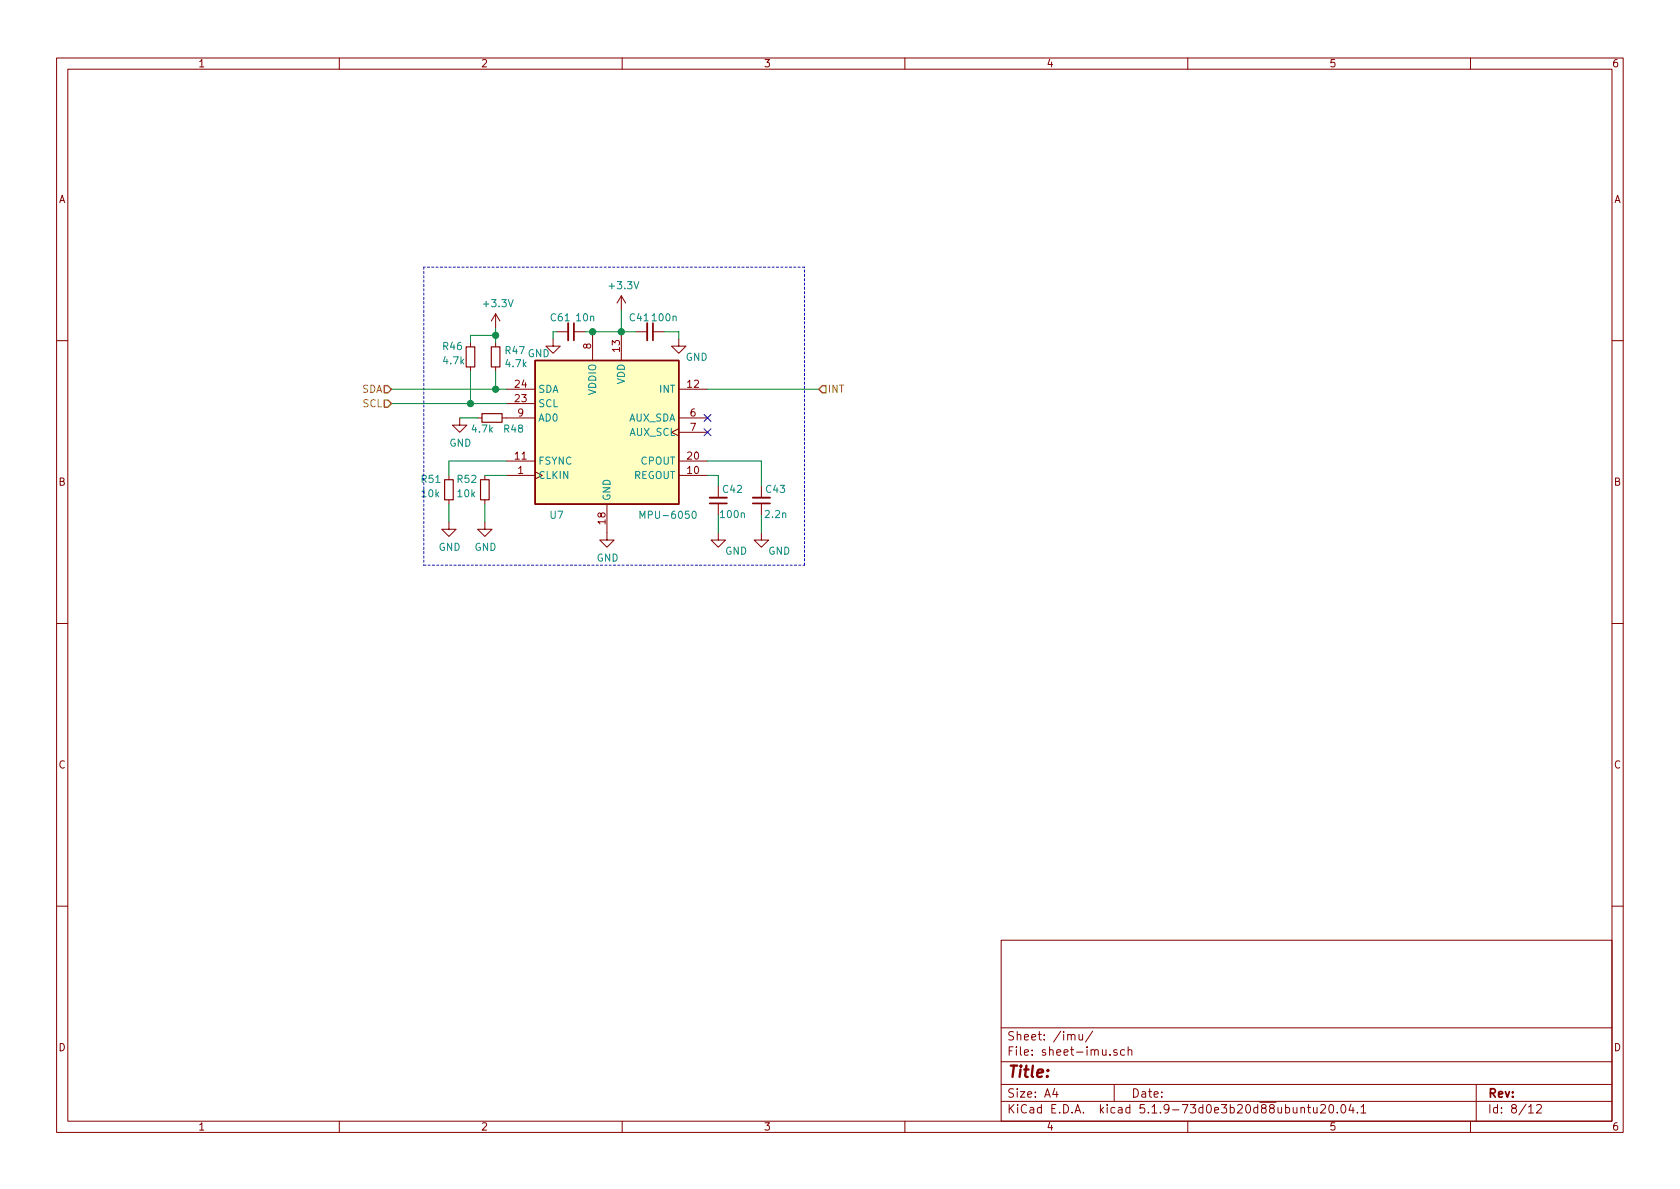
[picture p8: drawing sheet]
EESchema Schematic File Version 4
EELAYER 30 0
EELAYER END
$Descr A4 11693 8268
encoding utf-8
Sheet 8 12
Title ""
Date ""
Rev ""
Comp ""
Comment1 ""
Comment2 ""
Comment3 ""
Comment4 ""
$EndDescr
$Comp
L Sensor_Motion:MPU-6050 U7
U 1 1
P 4225 3000
F 0 "U7" H 3875 2425 50  0000 C CNN
F 1 "MPU-6050" H 4650 2425 50  0000 C CNN
F 2 "Sensor_Motion:InvenSense_QFN-24_4x4mm_P0.5mm" H 4225 2200 50  0001 C CNN
F 3 "https://store.invensense.com/datasheets/invensense/MPU-6050_DataSheet_V3%204.pdf" H 4225 2850 50  0001 C CNN
	1    4225 3000
	1    0    0    -1  
$EndComp
Text HLabel 2725 2700 0    50   Input ~ 0
SDA
Text HLabel 2725 2800 0    50   Input ~ 0
SCL
$Comp
L power:GND #PWR078
U 1 1
P 3200 2900
F 0 "#PWR078" H 3200 2650 50  0001 C CNN
F 1 "GND" H 3205 2727 50  0000 C CNN
F 2 "" H 3200 2900 50  0001 C CNN
F 3 "" H 3200 2900 50  0001 C CNN
	1    3200 2900
	1    0    0    -1  
$EndComp
Wire Wire Line
	2725 2700 3450 2700
$Comp
L power:GND #PWR081
U 1 1
P 4225 3700
F 0 "#PWR081" H 4225 3450 50  0001 C CNN
F 1 "GND" H 4230 3527 50  0000 C CNN
F 2 "" H 4225 3700 50  0001 C CNN
F 3 "" H 4225 3700 50  0001 C CNN
	1    4225 3700
	1    0    0    -1  
$EndComp
Text HLabel 5700 2700 2    50   Input ~ 0
INT
$Comp
L power:+3.3V #PWR076
U 1 1
P 4325 2150
F 0 "#PWR076" H 4325 2000 50  0001 C CNN
F 1 "+3.3V" H 4340 2323 50  0000 C CNN
F 2 "" H 4325 2150 50  0001 C CNN
F 3 "" H 4325 2150 50  0001 C CNN
	1    4325 2150
	1    0    0    -1  
$EndComp
Wire Wire Line
	4325 2300 4325 2150
Connection ~ 4325 2300
$Comp
L power:GND #PWR077
U 1 1
P 4725 2350
F 0 "#PWR077" H 4725 2100 50  0001 C CNN
F 1 "GND" H 4850 2225 50  0000 C CNN
F 2 "" H 4725 2350 50  0001 C CNN
F 3 "" H 4725 2350 50  0001 C CNN
	1    4725 2350
	1    0    0    -1  
$EndComp
$Comp
L Device:C_Small C41
U 1 1
P 4525 2300
F 0 "C41" V 4425 2225 50  0000 C CNN
F 1 "100n" V 4425 2400 50  0000 C CNN
F 2 "Capacitor_SMD:C_0402_1005Metric" H 4525 2300 50  0001 C CNN
F 3 "~" H 4525 2300 50  0001 C CNN
	1    4525 2300
	0    1    1    0   
$EndComp
Wire Wire Line
	4425 2300 4325 2300
Wire Wire Line
	4725 2350 4725 2300
Wire Wire Line
	4725 2300 4625 2300
$Comp
L power:GND #PWR082
U 1 1
P 5000 3700
F 0 "#PWR082" H 5000 3450 50  0001 C CNN
F 1 "GND" H 5125 3575 50  0000 C CNN
F 2 "" H 5000 3700 50  0001 C CNN
F 3 "" H 5000 3700 50  0001 C CNN
	1    5000 3700
	1    0    0    -1  
$EndComp
$Comp
L Device:C_Small C42
U 1 1
P 5000 3475
F 0 "C42" H 4900 3400 50  0000 C CNN
F 1 "100n" H 4900 3575 50  0000 C CNN
F 2 "Capacitor_SMD:C_0402_1005Metric" H 5000 3475 50  0001 C CNN
F 3 "~" H 5000 3475 50  0001 C CNN
	1    5000 3475
	-1   0    0    1   
$EndComp
Wire Wire Line
	5000 3575 5000 3700
Wire Wire Line
	5000 3375 5000 3300
Wire Wire Line
	5000 3300 4925 3300
$Comp
L Device:C_Small C43
U 1 1
P 5300 3475
F 0 "C43" H 5200 3400 50  0000 C CNN
F 1 "2.2n" H 5200 3575 50  0000 C CNN
F 2 "Capacitor_SMD:C_0402_1005Metric" H 5300 3475 50  0001 C CNN
F 3 "~" H 5300 3475 50  0001 C CNN
	1    5300 3475
	-1   0    0    1   
$EndComp
Wire Wire Line
	5300 3375 5300 3200
Wire Wire Line
	5300 3200 4925 3200
$Comp
L power:GND #PWR083
U 1 1
P 5300 3700
F 0 "#PWR083" H 5300 3450 50  0001 C CNN
F 1 "GND" H 5425 3575 50  0000 C CNN
F 2 "" H 5300 3700 50  0001 C CNN
F 3 "" H 5300 3700 50  0001 C CNN
	1    5300 3700
	1    0    0    -1  
$EndComp
Wire Wire Line
	5300 3700 5300 3575
$Comp
L power:GND #PWR079
U 1 1
P 3125 3625
F 0 "#PWR079" H 3125 3375 50  0001 C CNN
F 1 "GND" H 3130 3452 50  0000 C CNN
F 2 "" H 3125 3625 50  0001 C CNN
F 3 "" H 3125 3625 50  0001 C CNN
	1    3125 3625
	1    0    0    -1  
$EndComp
Wire Wire Line
	3125 3200 3525 3200
$Comp
L power:GND #PWR080
U 1 1
P 3375 3625
F 0 "#PWR080" H 3375 3375 50  0001 C CNN
F 1 "GND" H 3380 3452 50  0000 C CNN
F 2 "" H 3375 3625 50  0001 C CNN
F 3 "" H 3375 3625 50  0001 C CNN
	1    3375 3625
	1    0    0    -1  
$EndComp
Wire Wire Line
	3375 3300 3525 3300
NoConn ~ 4925 2900
NoConn ~ 4925 3000
Wire Wire Line
	4925 2700 5700 2700
Wire Notes Line
	2950 3925 5600 3925
Wire Notes Line
	5600 3925 5600 1850
Wire Notes Line
	5600 1850 2950 1850
Wire Notes Line
	2950 1850 2950 3925
$Comp
L power:+3.3V #PWR0109
U 1 1
P 3450 2275
F 0 "#PWR0109" H 3450 2125 50  0001 C CNN
F 1 "+3.3V" H 3465 2448 50  0000 C CNN
F 2 "" H 3450 2275 50  0001 C CNN
F 3 "" H 3450 2275 50  0001 C CNN
	1    3450 2275
	1    0    0    -1  
$EndComp
Connection ~ 3450 2700
Wire Wire Line
	3450 2700 3525 2700
Wire Wire Line
	2725 2800 3275 2800
Wire Wire Line
	3450 2575 3450 2700
$Comp
L Device:R_Small R47
U 1 1
P 3450 2475
F 0 "R47" H 3509 2521 50  0000 L CNN
F 1 "4.7k" H 3509 2430 50  0000 L CNN
F 2 "Resistor_SMD:R_0402_1005Metric" H 3450 2475 50  0001 C CNN
F 3 "~" H 3450 2475 50  0001 C CNN
	1    3450 2475
	1    0    0    -1  
$EndComp
Wire Wire Line
	3450 2375 3450 2325
$Comp
L Device:R_Small R46
U 1 1
P 3275 2475
F 0 "R46" H 3075 2550 50  0000 L CNN
F 1 "4.7k" H 3075 2450 50  0000 L CNN
F 2 "Resistor_SMD:R_0402_1005Metric" H 3275 2475 50  0001 C CNN
F 3 "~" H 3275 2475 50  0001 C CNN
	1    3275 2475
	1    0    0    -1  
$EndComp
Wire Wire Line
	3275 2800 3275 2575
Connection ~ 3275 2800
Wire Wire Line
	3275 2800 3525 2800
Wire Wire Line
	3275 2375 3275 2325
Wire Wire Line
	3275 2325 3450 2325
Connection ~ 3450 2325
Wire Wire Line
	3450 2325 3450 2275
$Comp
L power:GND #PWR0110
U 1 1
P 3850 2350
F 0 "#PWR0110" H 3850 2100 50  0001 C CNN
F 1 "GND" H 3750 2250 50  0000 C CNN
F 2 "" H 3850 2350 50  0001 C CNN
F 3 "" H 3850 2350 50  0001 C CNN
	1    3850 2350
	1    0    0    -1  
$EndComp
$Comp
L Device:C_Small C61
U 1 1
P 3975 2300
F 0 "C61" V 3875 2225 50  0000 C CNN
F 1 "10n" V 3875 2400 50  0000 C CNN
F 2 "Capacitor_SMD:C_0402_1005Metric" H 3975 2300 50  0001 C CNN
F 3 "~" H 3975 2300 50  0001 C CNN
	1    3975 2300
	0    1    1    0   
$EndComp
Wire Wire Line
	4075 2300 4125 2300
Wire Wire Line
	3875 2300 3850 2300
Wire Wire Line
	3850 2300 3850 2350
Wire Wire Line
	4125 2300 4325 2300
Connection ~ 4125 2300
$Comp
L Device:R_Small R48
U 1 1
P 3425 2900
F 0 "R48" V 3500 2975 50  0000 L CNN
F 1 "4.7k" V 3500 2750 50  0000 L CNN
F 2 "Resistor_SMD:R_0402_1005Metric" H 3425 2900 50  0001 C CNN
F 3 "~" H 3425 2900 50  0001 C CNN
	1    3425 2900
	0    1    1    0   
$EndComp
Wire Wire Line
	3325 2900 3200 2900
$Comp
L Device:R_Small R51
U 1 1
P 3125 3400
F 0 "R51" H 2925 3475 50  0000 L CNN
F 1 "10k" H 2925 3375 50  0000 L CNN
F 2 "Resistor_SMD:R_0402_1005Metric" H 3125 3400 50  0001 C CNN
F 3 "~" H 3125 3400 50  0001 C CNN
	1    3125 3400
	1    0    0    -1  
$EndComp
$Comp
L Device:R_Small R52
U 1 1
P 3375 3400
F 0 "R52" H 3175 3475 50  0000 L CNN
F 1 "10k" H 3175 3375 50  0000 L CNN
F 2 "Resistor_SMD:R_0402_1005Metric" H 3375 3400 50  0001 C CNN
F 3 "~" H 3375 3400 50  0001 C CNN
	1    3375 3400
	1    0    0    -1  
$EndComp
Wire Wire Line
	3125 3300 3125 3200
Wire Wire Line
	3125 3625 3125 3500
Wire Wire Line
	3375 3625 3375 3500
$EndSCHEMATC
